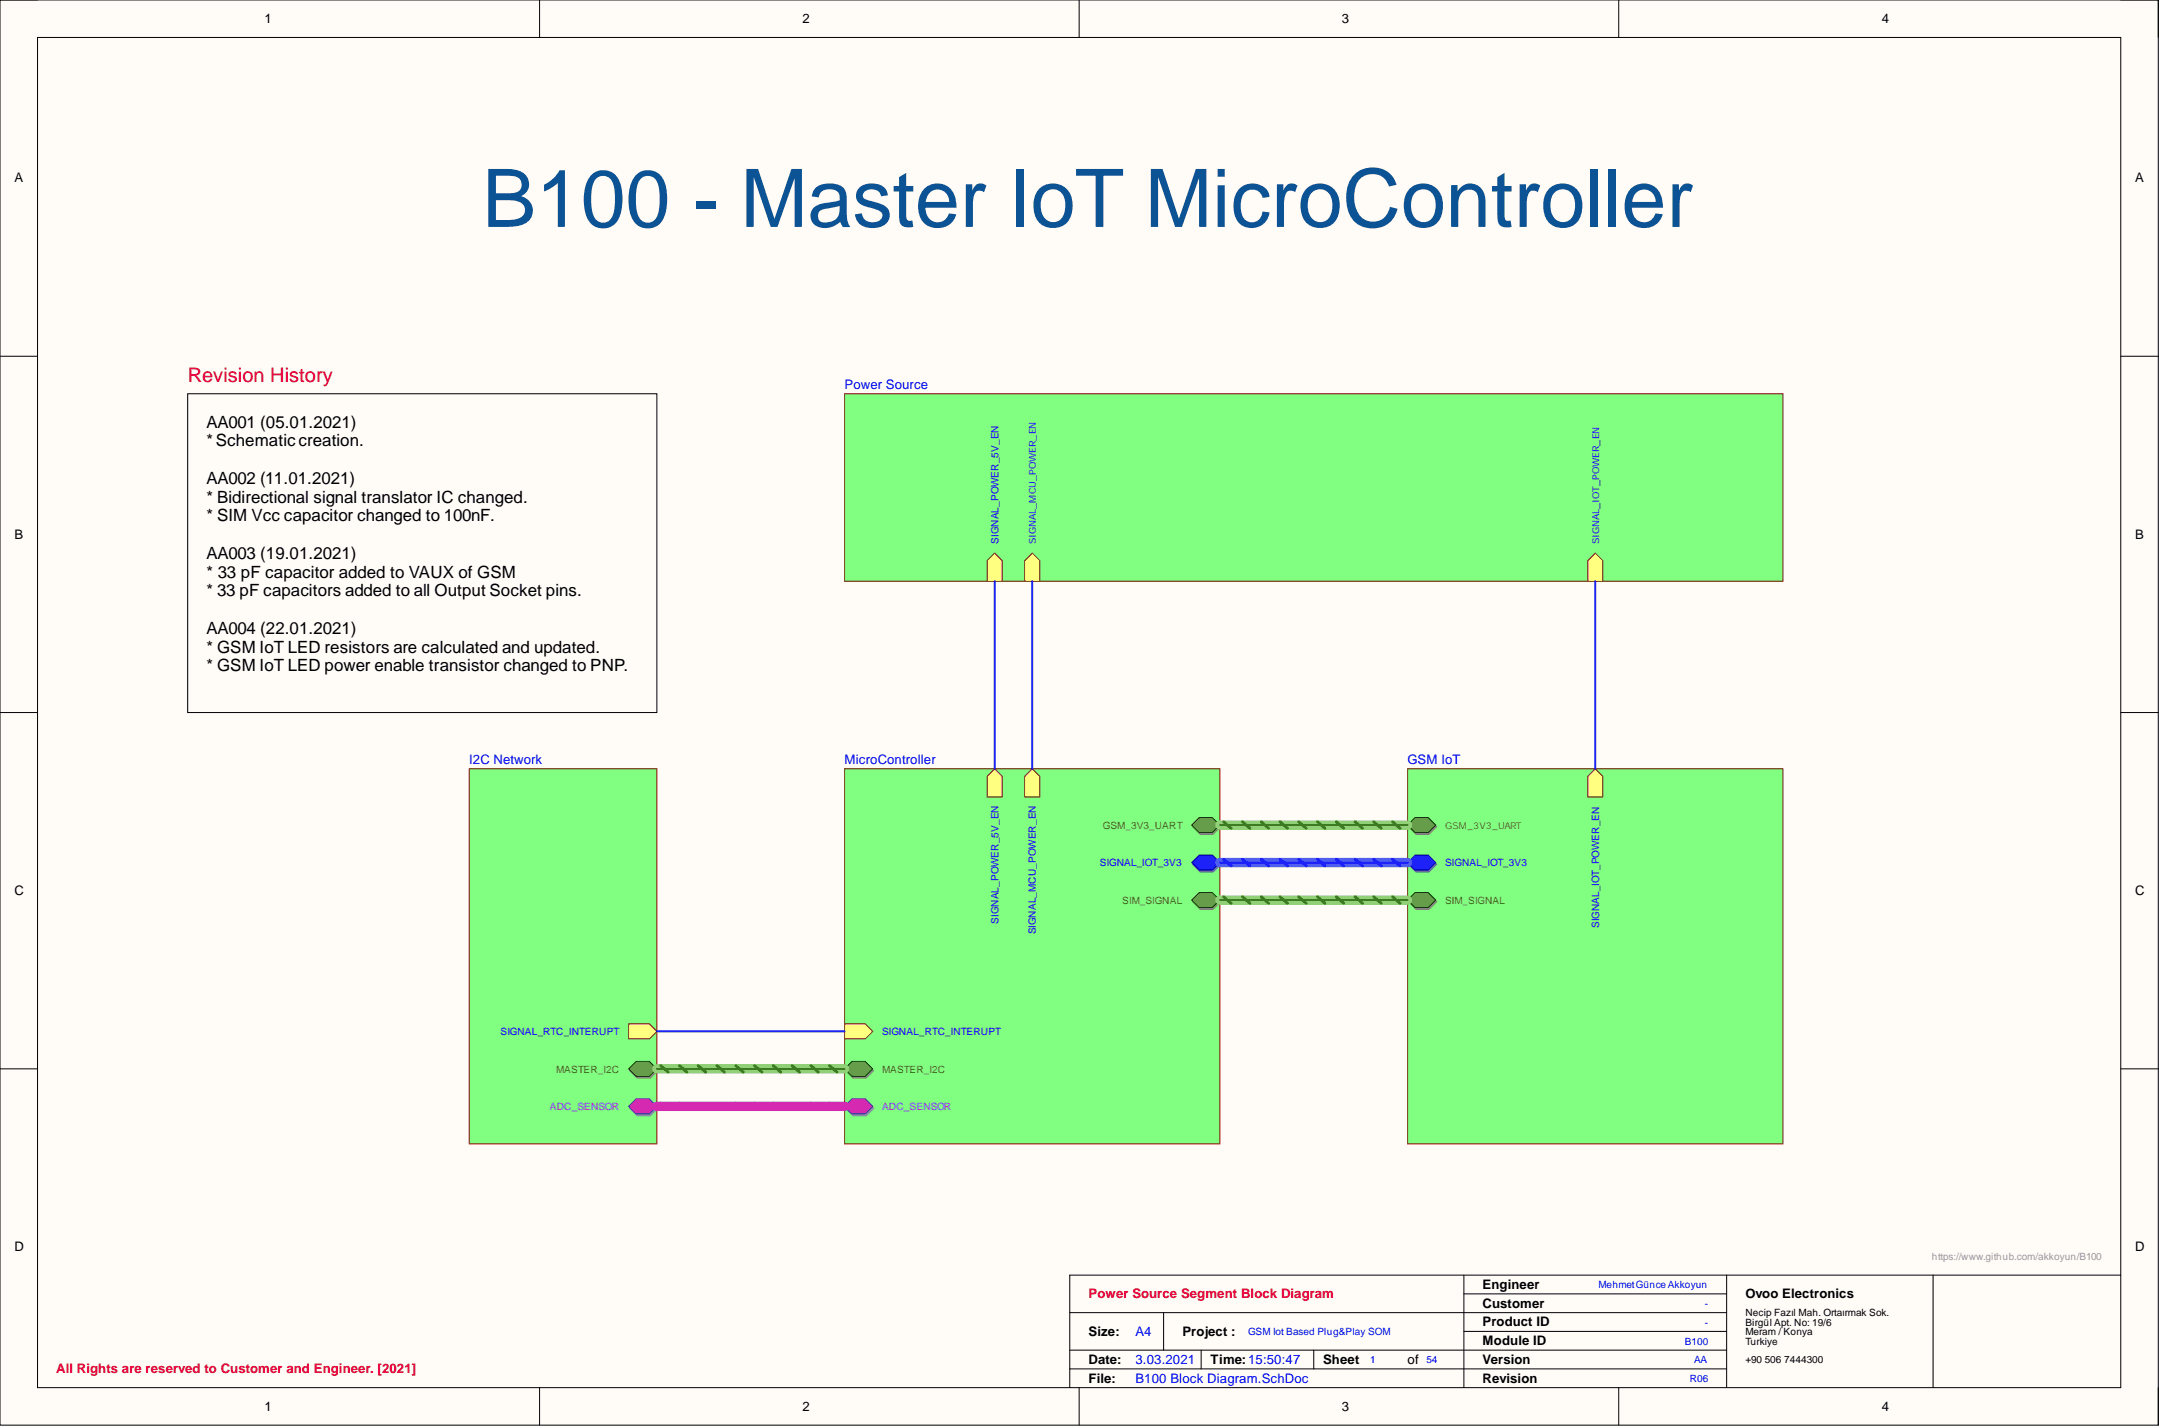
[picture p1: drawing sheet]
<svg xmlns="http://www.w3.org/2000/svg" width="292mm" height="193mm" viewBox="0 0 292 193" stroke-linecap="round" stroke-linejoin="round" font-family="sans-serif">
<path d="M0 0h292v192.9h-292z" fill-rule="evenodd" fill="#fffcf8"/>
<path d="M0 0h292v192.9h-292z" fill="none" stroke="#000" stroke-width=".14"/>
<path d="M5.1 5.1h281.8v182.7h-281.8z" fill-rule="evenodd" fill="#fffcf8"/>
<g fill="none" stroke="#000" stroke-width=".14">
<path d="M0 0h5.1M73 0v5.1M146 0v5.1M219 0v5.1M286.9 0h5.1v5.1M5.1 5.1h281.8v182.7h-281.8zM0 48.2h5.1M286.9 48.2h5.1M0 96.4h5.1M286.9 96.4h5.1M0 144.6h5.1M286.9 144.6h5.1"/>
<path d="M144.7 177.6h88.9M157.4 177.6v5.1M198.1 175.1h35.5M198.1 172.6v15.2M233.6 172.6v15.2M261.5 172.6v15.2M286.9 172.6h-142.2v15.2M73 187.8v5.1M144.7 182.7h88.9M144.7 185.2h88.9M146 187.8v5.1M162.5 182.7v2.5"/>
<path d="M177.7 182.7v2.5M198.1 180.2h35.5M219 187.8v5.1M292 187.8v5.1"/>
</g>
<path d="M114.3 53.3h126.9v25.4h-126.9z" fill-rule="evenodd" fill="#80ff80"/>
<path d="M114.3 53.3h126.9v25.4h-126.9z" fill="none" stroke="#800000" stroke-width=".14"/>
<path d="M138.6 75.9l1.1-1 1 1v2.8h-2.1z" fill-rule="evenodd" fill="#ffff80"/>
<path d="M138.6 75.9l1.1-1 1 1v2.8h-2.1z" fill="none" stroke="#800000" stroke-width=".14"/>
<path d="M214.8 75.9l1-1 1 1v2.8h-2z" fill-rule="evenodd" fill="#ffff80"/>
<path d="M214.8 75.9l1-1 1 1v2.8h-2z" fill="none" stroke="#800000" stroke-width=".14"/>
<path d="M133.6 75.9l1-1 1 1v2.8h-2z" fill-rule="evenodd" fill="#ffff80"/>
<path d="M133.6 75.9l1-1 1 1v2.8h-2z" fill="none" stroke="#800000" stroke-width=".14"/>
<path d="M190.4 104h50.8v50.8h-50.8z" fill-rule="evenodd" fill="#80ff80"/>
<path d="M190.4 104h50.8v50.8h-50.8z" fill="none" stroke="#800000" stroke-width=".14"/>
<path d="M190.6 111.9l1-1h1.8l1 1-1 1h-1.8z" fill-rule="evenodd" fill="#8ba480"/>
<path d="M190.6 111.9l1-1h1.8l1 1-1 1h-1.8z" fill="none" stroke="#77906c" stroke-width=".14"/>
<path d="M190.4 111.6l1.1-1h1.7l1 1-1 1.1h-1.7z" fill-rule="evenodd" fill="#609e45"/>
<path d="M190.4 111.6l1.1-1h1.7l1 1-1 1.1h-1.7z" fill="none" stroke="#003a00" stroke-width=".14"/>
<path d="M190.6 117l1-1h1.8l1 1-1 1h-1.8z" fill-rule="evenodd" fill="#7474ca"/>
<path d="M190.6 117l1-1h1.8l1 1-1 1h-1.8z" fill="none" stroke="#6060b6" stroke-width=".14"/>
<path d="M190.4 116.7l1.1-1h1.7l1 1-1 1h-1.7z" fill-rule="evenodd" fill="#2828ff"/>
<path d="M190.4 116.7l1.1-1h1.7l1 1-1 1h-1.7z" fill="none" stroke="#00009b" stroke-width=".14"/>
<path d="M214.8 105.1l1-1.1 1 1.1v2.7h-2z" fill-rule="evenodd" fill="#ffff80"/>
<path d="M214.8 105.1l1-1.1 1 1.1v2.7h-2z" fill="none" stroke="#800000" stroke-width=".14"/>
<path d="M190.6 122.1l1-1.1h1.8l1 1.1-1 1h-1.8z" fill-rule="evenodd" fill="#8ba480"/>
<path d="M190.6 122.1l1-1.1h1.8l1 1.1-1 1h-1.8z" fill="none" stroke="#77906c" stroke-width=".14"/>
<path d="M190.4 121.8l1.1-1h1.7l1 1-1 1h-1.7z" fill-rule="evenodd" fill="#609e45"/>
<path d="M190.4 121.8l1.1-1h1.7l1 1-1 1h-1.7z" fill="none" stroke="#003a00" stroke-width=".14"/>
<path d="M114.3 104h50.7v50.8h-50.7z" fill-rule="evenodd" fill="#80ff80"/>
<path d="M114.3 104h50.7v50.8h-50.7z" fill="none" stroke="#800000" stroke-width=".14"/>
<path d="M161.4 111.9l1-1h1.8l1 1-1 1h-1.8z" fill-rule="evenodd" fill="#8ba480"/>
<path d="M161.4 111.9l1-1h1.8l1 1-1 1h-1.8z" fill="none" stroke="#77906c" stroke-width=".14"/>
<path d="M161.2 111.6l1.1-1h1.7l1 1-1 1.1h-1.7z" fill-rule="evenodd" fill="#609e45"/>
<path d="M161.2 111.6l1.1-1h1.7l1 1-1 1.1h-1.7z" fill="none" stroke="#003a00" stroke-width=".14"/>
<path d="M161.4 117l1-1h1.8l1 1-1 1h-1.8z" fill-rule="evenodd" fill="#7474ca"/>
<path d="M161.4 117l1-1h1.8l1 1-1 1h-1.8z" fill="none" stroke="#6060b6" stroke-width=".14"/>
<path d="M161.2 116.7l1.1-1h1.7l1 1-1 1h-1.7z" fill-rule="evenodd" fill="#2828ff"/>
<path d="M161.2 116.7l1.1-1h1.7l1 1-1 1h-1.7z" fill="none" stroke="#00009b" stroke-width=".14"/>
<path d="M161.4 122.1l1-1.1h1.8l1 1.1-1 1h-1.8z" fill-rule="evenodd" fill="#8ba480"/>
<path d="M161.4 122.1l1-1.1h1.8l1 1.1-1 1h-1.8z" fill="none" stroke="#77906c" stroke-width=".14"/>
<path d="M161.2 121.8l1.1-1h1.7l1 1-1 1h-1.7z" fill-rule="evenodd" fill="#609e45"/>
<path d="M161.2 121.8l1.1-1h1.7l1 1-1 1h-1.7z" fill="none" stroke="#003a00" stroke-width=".14"/>
<path d="M138.6 105.1l1.1-1.1 1 1.1v2.7h-2.1z" fill-rule="evenodd" fill="#ffff80"/>
<path d="M138.6 105.1l1.1-1.1 1 1.1v2.7h-2.1z" fill="none" stroke="#800000" stroke-width=".14"/>
<path d="M133.6 105.1l1-1.1 1 1.1v2.7h-2z" fill-rule="evenodd" fill="#ffff80"/>
<path d="M133.6 105.1l1-1.1 1 1.1v2.7h-2z" fill="none" stroke="#800000" stroke-width=".14"/>
<path d="M114.4 144.9l1-1h1.8l1 1-1 1h-1.8z" fill-rule="evenodd" fill="#8ba480"/>
<path d="M114.4 144.9l1-1h1.8l1 1-1 1h-1.8z" fill="none" stroke="#77906c" stroke-width=".14"/>
<path d="M114.3 144.6l1-1h1.8l1 1-1 1.1h-1.8z" fill-rule="evenodd" fill="#609e45"/>
<path d="M114.3 144.6l1-1h1.8l1 1-1 1.1h-1.8z" fill="none" stroke="#003a00" stroke-width=".14"/>
<path d="M114.3 138.5h2.8l1 1.1-1 1h-2.8z" fill-rule="evenodd" fill="#ffff80"/>
<path d="M114.3 138.5h2.8l1 1.1-1 1h-2.8z" fill="none" stroke="#800000" stroke-width=".14"/>
<path d="M114.4 150l1-1h1.8l1 1-1 1h-1.8z" fill-rule="evenodd" fill="#b274ca"/>
<path d="M114.4 150l1-1h1.8l1 1-1 1h-1.8z" fill="none" stroke="#9e60b6" stroke-width=".14"/>
<path d="M114.3 149.7l1-1h1.8l1 1-1 1h-1.8z" fill-rule="evenodd" fill="#c128ff"/>
<path d="M114.3 149.7l1-1h1.8l1 1-1 1h-1.8z" fill="none" stroke="#5d009b" stroke-width=".14"/>
<path d="M63.5 104h25.4v50.8h-25.4z" fill-rule="evenodd" fill="#80ff80"/>
<path d="M63.5 104h25.4v50.8h-25.4z" fill="none" stroke="#800000" stroke-width=".14"/>
<path d="M85.2 144.9l1-1h1.8l1 1-1 1h-1.8z" fill-rule="evenodd" fill="#8ba480"/>
<path d="M85.2 144.9l1-1h1.8l1 1-1 1h-1.8z" fill="none" stroke="#77906c" stroke-width=".14"/>
<path d="M85.1 144.6l1-1h1.8l1 1-1 1.1h-1.8z" fill-rule="evenodd" fill="#609e45"/>
<path d="M85.1 144.6l1-1h1.8l1 1-1 1.1h-1.8z" fill="none" stroke="#003a00" stroke-width=".14"/>
<path d="M85.1 138.5h2.8l1 1.1-1 1h-2.8z" fill-rule="evenodd" fill="#ffff80"/>
<path d="M85.1 138.5h2.8l1 1.1-1 1h-2.8z" fill="none" stroke="#800000" stroke-width=".14"/>
<path d="M85.2 150l1-1h1.8l1 1-1 1h-1.8z" fill-rule="evenodd" fill="#b274ca"/>
<path d="M85.2 150l1-1h1.8l1 1-1 1h-1.8z" fill="none" stroke="#9e60b6" stroke-width=".14"/>
<path d="M85.1 149.7l1-1h1.8l1 1-1 1h-1.8z" fill-rule="evenodd" fill="#c128ff"/>
<path d="M85.1 149.7l1-1h1.8l1 1-1 1h-1.8z" fill="none" stroke="#5d009b" stroke-width=".14"/>
<path d="M25.4 53.3h63.5v43.1h-63.5z" fill="none" stroke="#000" stroke-width=".14"/>
<path d="M134.6 78.7v25.3M139.7 78.7v25.3M215.8 78.7v25.3M165 116.7h25.4M88.9 139.6h25.4" fill="none" stroke="#00f" stroke-width=".25"/>
<path d="M165 116.7h25.4" fill="none" stroke="#5a5aff" stroke-width="1.3"/>
<path d="M165.6 116.3l1 .9M168.1 116.3l1 .9M170.6 116.3l1 .9M173.2 116.3l1 .9M175.7 116.3l1 .9M178.3 116.3l1 .9M180.8 116.3l1 .9M183.3 116.3l1 .9M185.9 116.3l1 .9M188.4 116.3l1 .9" fill="none" stroke="#00f" stroke-width=".38"/>
<path d="M88.9 149.7h25.4" fill="none" stroke="#b71eff" stroke-width="1.3"/>
<path d="M89.4 149.3l1 .9M91.9 149.3l1 .9M94.5 149.3l1 .9M97 149.3l1 .9M99.5 149.3l1.1 .9M102.1 149.3l1 .9M104.6 149.3l1 .9M107.2 149.3l1 .9M109.7 149.3l1 .9M112.2 149.3l1 .9" fill="none" stroke="#90f" stroke-width=".38"/>
<path d="M88.9 149.7h25.4" fill="none" stroke="#90f" stroke-width=".25"/>
<path d="M165 111.6h25.4M165 121.8h25.4M88.9 144.6h25.4" fill="none" stroke="#92d077" stroke-width="1.3"/>
<g fill="none" stroke="#38761d" stroke-width=".38">
<path d="M165.6 111.2l1 .9M168.1 111.2l1 .9M170.6 111.2l1 .9M173.2 111.2l1 .9M175.7 111.2l1 .9M178.3 111.2l1 .9M180.8 111.2l1 .9M183.3 111.2l1 .9M185.9 111.2l1 .9M188.4 111.2l1 .9M165.6 121.4l1 .8M168.1 121.4l1 .8"/>
<path d="M170.6 121.4l1 .8M173.2 121.4l1 .8M175.7 121.4l1 .8M178.3 121.4l1 .8M180.8 121.4l1 .8M183.3 121.4l1 .8M185.9 121.4l1 .8M188.4 121.4l1 .8M89.4 144.2l1 .9M91.9 144.2l1 .9M94.5 144.2l1 .9M97 144.2l1 .9"/>
<path d="M99.5 144.2l1.1 .9M102.1 144.2l1 .9M104.6 144.2l1 .9M107.2 144.2l1 .9M109.7 144.2l1 .9M112.2 144.2l1 .9"/>
</g>
<path d="M165 111.6h25.4M165 121.8h25.4M88.9 144.6h25.4" fill="none" stroke="#38761d" stroke-width=".25"/>
<text font-size="10.9" fill="#0b5394" x="65.3" y="30.7">B100 - Master IoT MicroController</text>
<text font-size="2.7" fill="#f00" x="25.4" y="51.7">Revision History</text>
<g font-size="2.3">
<text x="27.9" y="57.9">AA001 (05.01.2021)</text>
<text x="27.9" y="60.4">*Schematiccreation.</text>
<text x="27.9" y="65.5">AA002 (11.01.2021)</text>
<text x="27.9" y="68">* Bidirectional signal translator IC changed.</text>
<text x="27.9" y="70.5">* SIM Vcc capacitor changed to 100nF.</text>
<text x="27.9" y="75.6">AA003 (19.01.2021)</text>
<text x="27.9" y="78.2">* 33 pF capacitor added to VAUX of GSM</text>
<text x="27.9" y="80.7">* 33 pF capacitors added to all Output Socket pins.</text>
<text x="27.9" y="85.8">AA004 (22.01.2021)</text>
<text x="27.9" y="88.3">* GSM IoT LED resistors are calculated and updated.</text>
<text x="27.9" y="90.8">* GSM IoT LED power enable transistor changed to PNP.</text>
</g>
<g font-size="1.8">
<text x="35.8" y="3.1">1</text>
<text x="108.6" y="3.1">2</text>
<text x="181.6" y="3.1">3</text>
<text x="254.6" y="3.1">4</text>
<text x="1.9" y="24.7">A</text>
<text x="288.9" y="24.7">A</text>
<text x="1.9" y="72.9">B</text>
<text x="288.9" y="72.9">B</text>
<text x="1.9" y="121.1">C</text>
<text x="288.9" y="121.1">C</text>
<text x="1.9" y="169.3">D</text>
<text x="288.9" y="169.3">D</text>
<text x="200.6" y="174.4">Engineer</text>
<text x="200.6" y="177">Customer</text>
<text x="200.6" y="179.5">Product ID</text>
<text x="236.1" y="175.7">Ovoo Electronics</text>
<text x="147.3" y="180.8">Size:</text>
<text x="147.3" y="184.6">Date:</text>
<text x="160" y="180.8">Project :</text>
<text x="163.8" y="184.6">Time:15:50:47</text>
<text x="179" y="184.6">Sheet</text>
<text x="190.4" y="184.6">of</text>
<text x="200.6" y="182">Module ID</text>
<text x="200.6" y="184.6">Version</text>
<text x="35.8" y="190.9">1</text>
<text x="108.6" y="190.9">2</text>
<text x="147.3" y="187.1">File:</text>
<text x="181.6" y="190.9">3</text>
<text x="200.6" y="187.1">Revision</text>
<text x="254.6" y="190.9">4</text>
</g>
<g font-size="1.8" fill="#00f">
<text x="114.3" y="52.6">Power Source</text>
<text x="63.5" y="103.4">I2C Network</text>
<text x="114.3" y="103.4">MicroController</text>
<text x="190.4" y="103.4">GSM IoT</text>
<text x="153.6" y="184.6">3.03.2021</text>
<text x="153.6" y="180.8">A4</text>
<text x="153.6" y="187.1">B100 Block Diagram.SchDoc</text>
</g>
<g font-size="1.8" fill="#f00">
<text x="147.3" y="175.7">Power Source Segment Block Diagram</text>
<text x="7.6" y="185.8">All Rights are reserved to Customer and Engineer. [2021]</text>
</g>
<g font-size="1.4" fill="#00f">
<text x="135.1" y="73.6" transform="rotate(-90 135.1 73.6)">SIGNAL_POWER_5V_EN</text>
<text x="148.8" y="117.2">SIGNAL_IOT_3V3</text>
<text x="195.5" y="117.2">SIGNAL_IOT_3V3</text>
<text x="135.1" y="125" transform="rotate(-90 135.1 125)">SIGNAL_POWER_5V_EN</text>
<text x="216.3" y="125.6" transform="rotate(-90 216.3 125.6)">SIGNAL_IOT_POWER_EN</text>
<text x="140.2" y="126.5" transform="rotate(-90 140.2 126.5)">SIGNAL_MCU_POWER_EN</text>
<text x="67.7" y="140.1">SIGNAL_RTC_INTERUPT</text>
<text x="119.3" y="140.1">SIGNAL_RTC_INTERUPT</text>
<text x="216.3" y="174.3">MehmetGünce Akkoyun</text>
<text x="230.6" y="176.9">-</text>
<text x="230.6" y="179.4">-</text>
<text x="168.9" y="180.7">GSM Iot Based Plug&amp;Play SOM</text>
<text x="185.4" y="184.5">1</text>
<text x="193" y="184.5">54</text>
<text x="227.9" y="181.9">B100</text>
<text x="229.2" y="184.5">AA</text>
<text x="228.6" y="187">R06</text>
</g>
<g font-size="1.4" fill="#38761d">
<text x="149.2" y="112.2">GSM_3V3_UART</text>
<text x="151.8" y="122.3">SIM_SIGNAL</text>
<text x="195.5" y="122.3">SIM_SIGNAL</text>
<text x="75.2" y="145.1">MASTER_I2C</text>
<text x="119.3" y="145.1">MASTER_I2C</text>
</g>
<g font-size="1.4" fill="#90f">
<text x="74.4" y="150.2">ADC_SENSOR</text>
<text x="119.3" y="150.2">ADC_SENSOR</text>
</g>
<text font-size="1.4" fill="#999" x="261.4" y="170.5">https://www.github.com/akkoyun/B100</text>
<g font-size="1.4">
<text x="236.1" y="178.1">Necip Fazıl Mah. Ortaırmak Sok.</text>
<text x="236.1" y="179.4">Birgül Apt. No: 19/6</text>
<text x="236.1" y="180.7">Meram / Konya</text>
<text x="236.1" y="181.9">Turkiye</text>
<text x="236.1" y="184.5">+90 506 7444300</text>
</g>
<g font-size="1.3" fill="#00f">
<text x="140.2" y="73.6" transform="rotate(-90 140.2 73.6)">SIGNAL_MCU_POWER_EN</text>
<text x="216.3" y="73.6" transform="rotate(-90 216.3 73.6)">SIGNAL_IOT_POWER_EN</text>
</g>
<text font-size="1.3" fill="#38761d" x="195.5" y="112.2">GSM_3V3_UART</text>
</svg>
